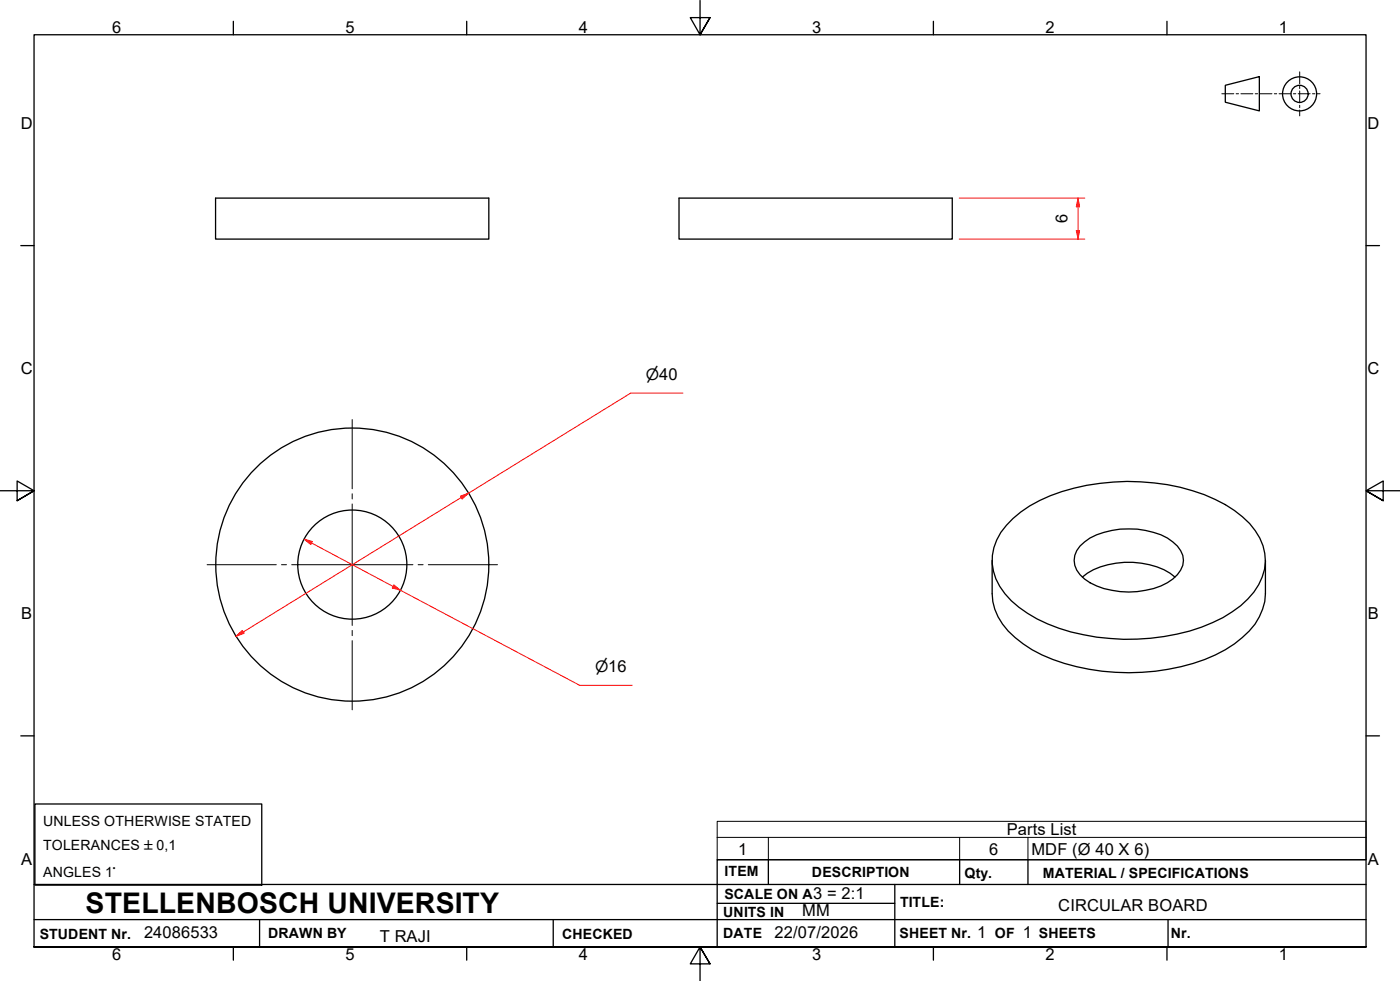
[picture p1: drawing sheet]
<svg xmlns="http://www.w3.org/2000/svg" width="410mm" height="287mm" viewBox="0 0 410 287" stroke-linecap="round" stroke-linejoin="round" font-family="sans-serif">
<!-- layer: Visible Edges(ISO) -->
<g fill="none" stroke="#000" stroke-width=".38">
<path d="M63.1 58h80v12h-80zM198.8 58h80v12h-80zM296.6 151.8a42.6 42.6 0 0 1 21.6-9.7 64.1 64.1 0 0 1 37.6 4.1 27.4 27.4 0 0 1 13.1 11.3 14.2 14.2 0 0 1-1.7 15.8 34.1 34.1 0 0 1-15.4 10.3 64.8 64.8 0 0 1-45-1 29.8 29.8 0 0 1-14.1-10.9 14.5 14.5 0 0 1 2-18zM316.2 159.8a18.2 18.2 0 0 1 11.8-4.9 25.3 25.3 0 0 1 13.8 2.6 8.5 8.5 0 0 1 4.7 6.5 8 8 0 0 1-4.7 6.6 24.9 24.9 0 0 1-22.6 0 8.3 8.3 0 0 1-4.7-6.6l.2-1.4 .6-1.4zM290.5 164v9.8a17 17 0 0 0 6.7 12.8 43 43 0 0 0 21.7 9.3 64 64 0 0 0 37-4.2 31.1 31.1 0 0 0 11.6-9 16.5 16.5 0 0 0 3-8.9v-9.8M316.9 168.9a21 21 0 0 1 14.8-4.3 20.2 20.2 0 0 1 12.3 4.3"/>
<circle cx="103.2" cy="165.3" r="40"/>
<circle cx="103.2" cy="165.3" r="16"/>
</g>
<!-- layer: Symbols(ISO) -->
<path d="M210 245.1v-4.7h190v4.7M210 245.1v6.6h190v-6.6M210 245.1h190M225 245.1v6.6M281 245.1v6.6M301 245.1v6.6" fill="none" stroke="#000" stroke-width=".29"/>
<!-- layer: Border_0 -->
<g fill="none" stroke="#000" stroke-width=".38">
<path d="M68.3 6.2v4M136.7 6.2v4M205 .1v10.1l-2.9-5h5.8l-2.9 5 2.9-5M273.3 6.2v4M341.7 6.2v4M6.1 71.9h3.9M400 71.9h3.9M0 143.7h10l-5-2.9v5.8l5-2.9-5 2.9M410 143.7h-10l5-2.9v5.8l-5-2.9 5 2.9M6.1 215.4h3.9M400 215.4h3.9M10 277.2v-267h390v267h-390h390"/>
<path d="M68.3 277.2v3.9M136.7 277.2v3.9M273.3 277.2v3.9M341.7 277.2v3.9M207.9 282.1l-2.9-4.9 2.9 4.9h-5.8l2.9-4.9v10"/>
</g>
<!-- layer: Sketch Geometry(ISO) -->
<g fill="none" stroke="#000" stroke-width=".38">
<path d="M358.8 25l9.9-2.6v10.1l-9.9-2.6zM10.2 235.3h66.4v23.8h-66.4zM10 258.9h390M225 251.7v7.2M262 258.9v18.3M281 251.7v7.2M301 251.7v7.2M400 251.7h-190v25.5M10 277.2h390M10 269.2h390M76 269.2v8M162 269.2v8"/>
<path d="M210 264.4h52M342 269.2v8"/>
<circle cx="380.5" cy="27.5" r="5"/>
<circle cx="380.5" cy="27.5" r="2.51"/>
</g>
<g fill="none" stroke="#000" stroke-width=".29">
<path d="M357.8 27.4h3.5M361.9 27.4h.7M363.3 27.4h3.5M367.5 27.4h.7M368.9 27.4h3.5M373.1 27.4h.7M374.5 27.4h3.5M378.7 27.4h.7M380.1 27.4h3.5M380.6 21v3.5M380.6 25.2v.7M380.6 26.6v3.5"/>
<path d="M380.6 30.8v.7M380.6 32.2v1.7M384.3 27.4h.7M385.7 27.4h.8"/>
</g>
<!-- layer: Center Mark(ISO) -->
<path d="M103.1 122.8v20.3M103.1 144.5v1.6M103.1 147.5v35.6M60.6 165.3h20.3M82.4 165.3h1.5M85.4 165.3h35.5M122.4 165.3h1.5M125.4 165.3h20.3M103.1 184.5v1.6M103.1 187.5v20.3" fill="none" stroke="#000" stroke-width=".29"/>
<!-- layer: Dimensions(ISO) -->
<path d="M137.2 144.3l-2.1 1.3" fill="none" stroke="#f00" stroke-width=".29"/>
<path d="M134.8 145.2l2.4-.9-1.9 1.8z" fill="#f00"/>
<path d="M134.8 145.2l2.4-.9-1.9 1.8zM71.2 185l-2.1 1.3" fill="none" stroke="#f00" stroke-width=".29"/>
<path d="M69.1 186.3l1.8-1.8 .6 .9z" fill="#f00"/>
<path d="M200 115.1h-15.3l-47.5 29.2M135.1 145.6l-63.9 39.4M115.1 171.7l2.2 1.1M69.1 186.3l1.8-1.8 .6 .9z" fill="none" stroke="#f00" stroke-width=".29"/>
<path d="M115.3 171.2l2 1.6-2.4-.7z" fill="#f00"/>
<path d="M89 157.8l2.2 1.2M115.3 171.2l2 1.6-2.4-.7z" fill="none" stroke="#f00" stroke-width=".29"/>
<path d="M89 157.8l2.4 .7-.4 .9z" fill="#f00"/>
<path d="M315.7 58v2.5M89 157.8l2.4 .7-.4 .9zM91.2 159l23.9 12.7M117.3 172.8l52.4 27.8h15.4" fill="none" stroke="#f00" stroke-width=".29"/>
<path d="M315.7 58l.4 2.5h-.9z" fill="#f00"/>
<path d="M315.7 58l.4 2.5h-.9zM315.7 67.5v2.5" fill="none" stroke="#f00" stroke-width=".29"/>
<path d="M315.2 67.5h.9l-.4 2.5z" fill="#f00"/>
<path d="M280.9 58h36.7M280.9 70h36.7M315.2 67.5h.9l-.4 2.5zM315.7 60.5v7" fill="none" stroke="#f00" stroke-width=".29"/>
<text font-size="8.3" x="25.1" y="267.2">STELLENBOSCH UNIVERSITY</text>
<g font-size="4.8">
<text x="32.8" y="9.7">6</text>
<text x="101.2" y="9.7">5</text>
<text x="169.5" y="9.7">4</text>
<text x="237.8" y="9.7">3</text>
<text x="306.1" y="9.7">2</text>
<text x="374.5" y="9.7">1</text>
<text x="6.1" y="37.8">D</text>
<text x="400.4" y="37.8">D</text>
<text x="312.5" y="65.4" transform="rotate(-90 312.5 65.4)">6</text>
<text x="6.1" y="109.6">C</text>
<text x="400.4" y="109.6">C</text>
<text x="6.2" y="181.3">B</text>
<text x="400.5" y="181.3">B</text>
<text x="294.8" y="244.5">Parts List</text>
<text x="216.2" y="250.1">1</text>
<text x="289.6" y="250.1">6</text>
<text x="302" y="250.2">MDF (Ø 40 X 6)</text>
<text x="6.2" y="253.1">A</text>
<text x="400.5" y="253.1">A</text>
<text x="238.1" y="263.2">3 = 2:1</text>
<text x="234.9" y="268.2">MM</text>
<text x="309.9" y="266.7">CIRCULAR BOARD</text>
<text x="42.2" y="274.5">24086533</text>
<text x="111.2" y="275.7">T RAJI</text>
<text x="226.8" y="274.5">22/07/2026</text>
<text x="286.1" y="274.5">1</text>
<text x="299.5" y="274.7">1</text>
<text x="32.8" y="281.1">6</text>
<text x="101.2" y="281.1">5</text>
<text x="169.5" y="281.1">4</text>
<text x="237.8" y="281.1">3</text>
<text x="306.1" y="281.1">2</text>
<text x="374.5" y="281.1">1</text>
</g>
<g font-size="4.6">
<text x="189.1" y="111.2">⌀40</text>
<text x="174.2" y="196.7">⌀16</text>
</g>
<g font-size="4.1">
<text x="12.6" y="241.7">UNLESS OTHERWISE STATED</text>
<text x="12.6" y="248.7">TOLERANCES ±0,1</text>
<text x="12.6" y="256.8">ANGLES 1°</text>
<text x="212.2" y="256.5">ITEM</text>
<text x="237.7" y="256.7">DESCRIPTION</text>
<text x="282.4" y="256.9">Qty.</text>
<text x="305.4" y="256.9">MATERIAL / SPECIFICATIONS</text>
<text x="212.1" y="263">SCALE ON A</text>
<text x="211.8" y="268.4">UNITS IN</text>
<text x="263.5" y="265.6">TITLE:</text>
<text x="11.6" y="274.8">STUDENT Nr.</text>
<text x="78.5" y="274.6">DRAWN BY</text>
<text x="164.6" y="274.8">CHECKED</text>
<text x="211.8" y="274.6">DATE</text>
<text x="263.4" y="274.6">SHEET Nr.</text>
<text x="291.3" y="274.6">OF</text>
<text x="304.2" y="274.6">SHEETS</text>
<text x="342.8" y="274.5">Nr.</text>
</g>
</svg>
